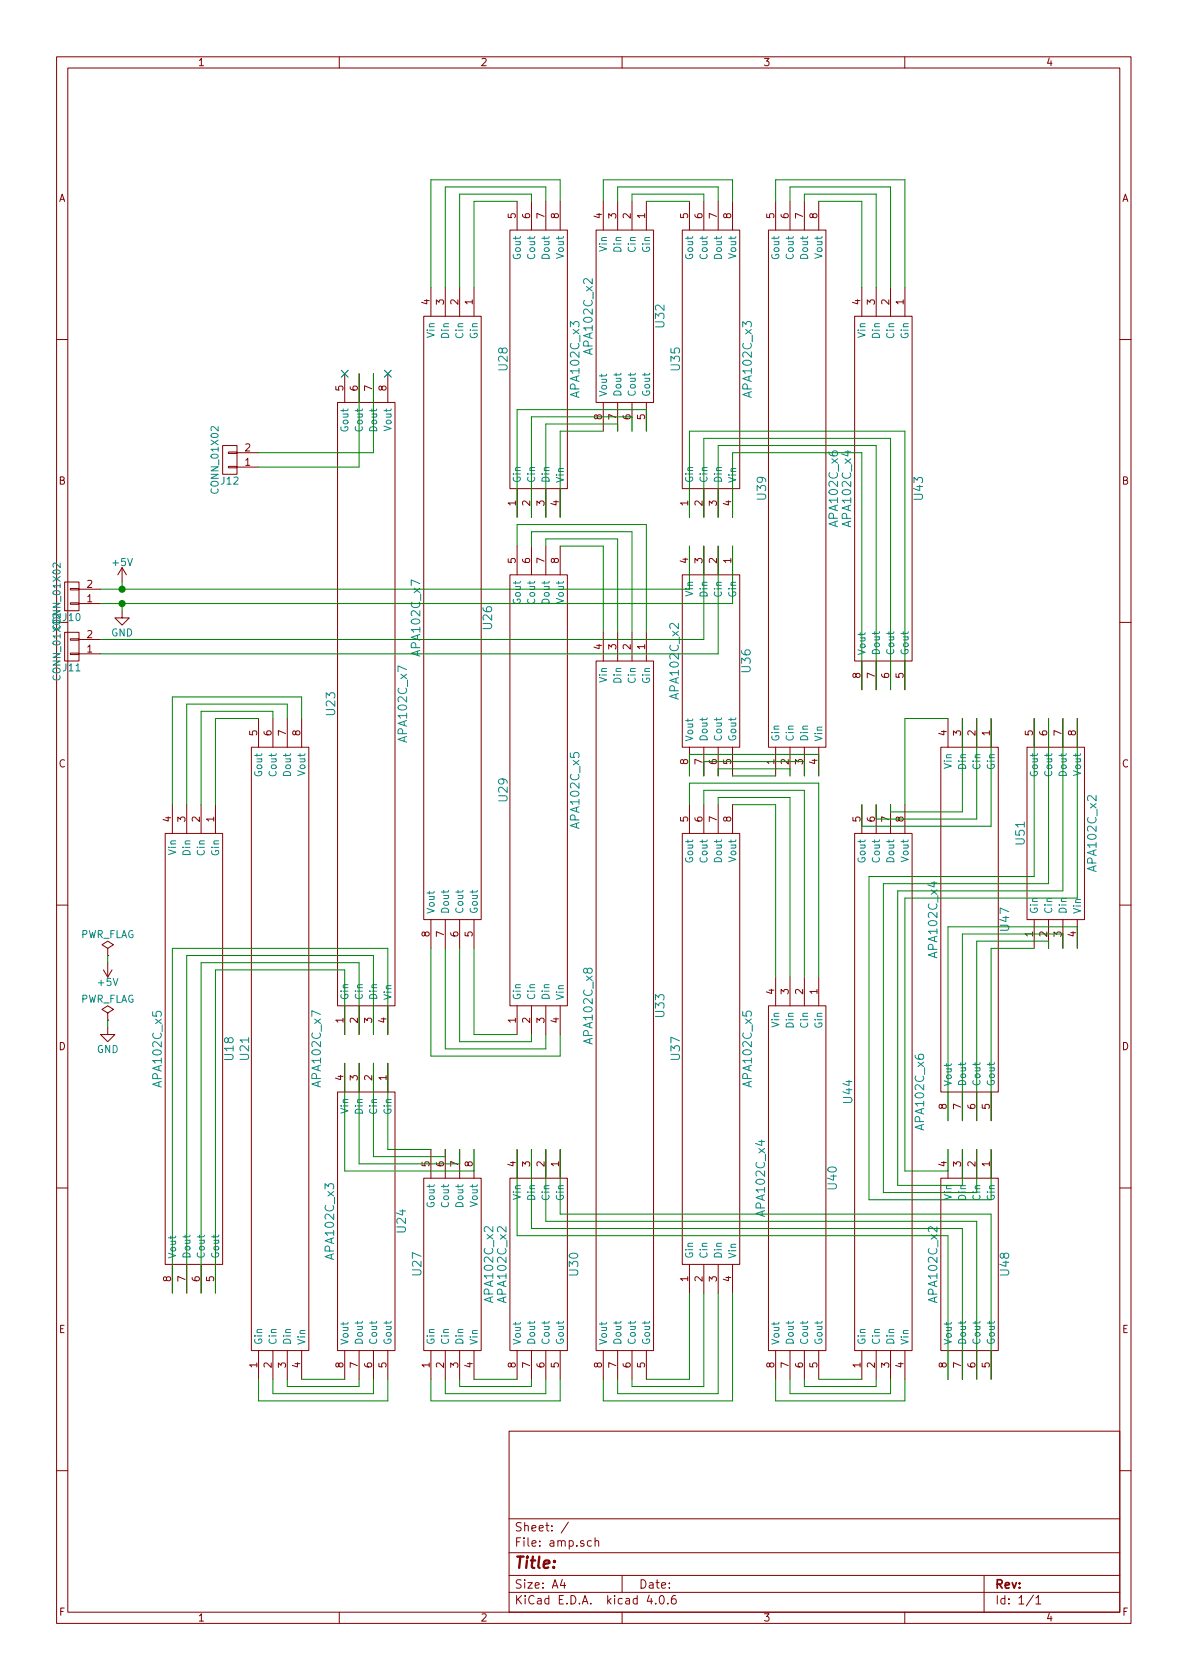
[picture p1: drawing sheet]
EESchema Schematic File Version 2
LIBS:apa102c
LIBS:conn
LIBS:power
LIBS:amp-cache
EELAYER 25 0
EELAYER END
$Descr A4 8268 11693 portrait
encoding utf-8
Sheet 1 1
Title ""
Date ""
Rev ""
Comp ""
Comment1 ""
Comment2 ""
Comment3 ""
Comment4 ""
$EndDescr
$Comp
L APA102C_x5 U18
U 1 1
P 1350 7300
F 0 "U18" H 1350 7550 60  0000 C CNN
F 1 "APA102C_x5" H 1350 7050 60  0000 C CNN
F 2 "apa102c_72m:APA102C_72m_x5" H 1350 7300 60  0001 C CNN
F 3 "" H 1350 7300 60  0001 C CNN
	1    1350 7300
	0    1    1    0   
$EndComp
$Comp
L APA102C_x7 U21
U 1 1
P 1950 7300
F 0 "U21" H 1950 7550 60  0000 C CNN
F 1 "APA102C_x7" H 1950 7050 60  0000 C CNN
F 2 "apa102c_72m:APA102C_72m_x7" H 1950 7300 60  0001 C CNN
F 3 "" H 1950 7300 60  0001 C CNN
	1    1950 7300
	0    -1   -1   0   
$EndComp
$Comp
L APA102C_x7 U23
U 1 1
P 2550 4900
F 0 "U23" H 2550 5150 60  0000 C CNN
F 1 "APA102C_x7" H 2550 4650 60  0000 C CNN
F 2 "apa102c_72m:APA102C_72m_x7" H 2550 4900 60  0001 C CNN
F 3 "" H 2550 4900 60  0001 C CNN
	1    2550 4900
	0    -1   -1   0   
$EndComp
$Comp
L APA102C_x3 U24
U 1 1
P 2550 8500
F 0 "U24" H 2550 8750 60  0000 C CNN
F 1 "APA102C_x3" H 2550 8250 60  0000 C CNN
F 2 "apa102c_72m:APA102C_72m_x3" H 2550 8500 60  0001 C CNN
F 3 "" H 2550 8500 60  0001 C CNN
	1    2550 8500
	0    1    1    0   
$EndComp
$Comp
L APA102C_x7 U26
U 1 1
P 3150 4300
F 0 "U26" H 3150 4550 60  0000 C CNN
F 1 "APA102C_x7" H 3150 4050 60  0000 C CNN
F 2 "apa102c_72m:APA102C_72m_x7" H 3150 4300 60  0001 C CNN
F 3 "" H 3150 4300 60  0001 C CNN
	1    3150 4300
	0    1    1    0   
$EndComp
$Comp
L APA102C_x2 U27
U 1 1
P 3150 8800
F 0 "U27" H 3150 9050 60  0000 C CNN
F 1 "APA102C_x2" H 3150 8550 60  0000 C CNN
F 2 "apa102c_72m:APA102C_72m_x2" H 3150 8800 60  0001 C CNN
F 3 "" H 3150 8800 60  0001 C CNN
	1    3150 8800
	0    -1   -1   0   
$EndComp
$Comp
L APA102C_x3 U28
U 1 1
P 3750 2500
F 0 "U28" H 3750 2750 60  0000 C CNN
F 1 "APA102C_x3" H 3750 2250 60  0000 C CNN
F 2 "apa102c_72m:APA102C_72m_x3" H 3750 2500 60  0001 C CNN
F 3 "" H 3750 2500 60  0001 C CNN
	1    3750 2500
	0    -1   -1   0   
$EndComp
$Comp
L APA102C_x5 U29
U 1 1
P 3750 5500
F 0 "U29" H 3750 5750 60  0000 C CNN
F 1 "APA102C_x5" H 3750 5250 60  0000 C CNN
F 2 "apa102c_72m:APA102C_72m_x5" H 3750 5500 60  0001 C CNN
F 3 "" H 3750 5500 60  0001 C CNN
	1    3750 5500
	0    -1   -1   0   
$EndComp
$Comp
L APA102C_x2 U30
U 1 1
P 3750 8800
F 0 "U30" H 3750 9050 60  0000 C CNN
F 1 "APA102C_x2" H 3750 8550 60  0000 C CNN
F 2 "apa102c_72m:APA102C_72m_x2" H 3750 8800 60  0001 C CNN
F 3 "" H 3750 8800 60  0001 C CNN
	1    3750 8800
	0    1    1    0   
$EndComp
$Comp
L APA102C_x2 U32
U 1 1
P 4350 2200
F 0 "U32" H 4350 2450 60  0000 C CNN
F 1 "APA102C_x2" H 4350 1950 60  0000 C CNN
F 2 "apa102c_72m:APA102C_72m_x2" H 4350 2200 60  0001 C CNN
F 3 "" H 4350 2200 60  0001 C CNN
	1    4350 2200
	0    1    1    0   
$EndComp
$Comp
L APA102C_x8 U33
U 1 1
P 4350 7000
F 0 "U33" H 4350 7250 60  0000 C CNN
F 1 "APA102C_x8" H 4350 6750 60  0000 C CNN
F 2 "apa102c_72m:APA102C_72m_x8" H 4350 7000 60  0001 C CNN
F 3 "" H 4350 7000 60  0001 C CNN
	1    4350 7000
	0    1    1    0   
$EndComp
$Comp
L APA102C_x3 U35
U 1 1
P 4950 2500
F 0 "U35" H 4950 2750 60  0000 C CNN
F 1 "APA102C_x3" H 4950 2250 60  0000 C CNN
F 2 "apa102c_72m:APA102C_72m_x3" H 4950 2500 60  0001 C CNN
F 3 "" H 4950 2500 60  0001 C CNN
	1    4950 2500
	0    -1   -1   0   
$EndComp
$Comp
L APA102C_x2 U36
U 1 1
P 4950 4600
F 0 "U36" H 4950 4850 60  0000 C CNN
F 1 "APA102C_x2" H 4950 4350 60  0000 C CNN
F 2 "apa102c_72m:APA102C_72m_x2" H 4950 4600 60  0001 C CNN
F 3 "" H 4950 4600 60  0001 C CNN
	1    4950 4600
	0    1    1    0   
$EndComp
$Comp
L APA102C_x5 U37
U 1 1
P 4950 7300
F 0 "U37" H 4950 7550 60  0000 C CNN
F 1 "APA102C_x5" H 4950 7050 60  0000 C CNN
F 2 "apa102c_72m:APA102C_72m_x5" H 4950 7300 60  0001 C CNN
F 3 "" H 4950 7300 60  0001 C CNN
	1    4950 7300
	0    -1   -1   0   
$EndComp
$Comp
L APA102C_x6 U39
U 1 1
P 5550 3400
F 0 "U39" H 5550 3650 60  0000 C CNN
F 1 "APA102C_x6" H 5550 3150 60  0000 C CNN
F 2 "apa102c_72m:APA102C_72m_x6" H 5550 3400 60  0001 C CNN
F 3 "" H 5550 3400 60  0001 C CNN
	1    5550 3400
	0    -1   -1   0   
$EndComp
$Comp
L APA102C_x4 U40
U 1 1
P 5550 8200
F 0 "U40" H 5550 8450 60  0000 C CNN
F 1 "APA102C_x4" H 5550 7950 60  0000 C CNN
F 2 "apa102c_72m:APA102C_72m_x4" H 5550 8200 60  0001 C CNN
F 3 "" H 5550 8200 60  0001 C CNN
	1    5550 8200
	0    1    1    0   
$EndComp
$Comp
L APA102C_x4 U43
U 1 1
P 6150 3400
F 0 "U43" H 6150 3650 60  0000 C CNN
F 1 "APA102C_x4" H 6150 3150 60  0000 C CNN
F 2 "apa102c_72m:APA102C_72m_x4" H 6150 3400 60  0001 C CNN
F 3 "" H 6150 3400 60  0001 C CNN
	1    6150 3400
	0    1    1    0   
$EndComp
$Comp
L APA102C_x6 U44
U 1 1
P 6150 7600
F 0 "U44" H 6150 7850 60  0000 C CNN
F 1 "APA102C_x6" H 6150 7350 60  0000 C CNN
F 2 "apa102c_72m:APA102C_72m_x6" H 6150 7600 60  0001 C CNN
F 3 "" H 6150 7600 60  0001 C CNN
	1    6150 7600
	0    -1   -1   0   
$EndComp
$Comp
L APA102C_x4 U47
U 1 1
P 6750 6400
F 0 "U47" H 6750 6650 60  0000 C CNN
F 1 "APA102C_x4" H 6750 6150 60  0000 C CNN
F 2 "apa102c_72m:APA102C_72m_x4" H 6750 6400 60  0001 C CNN
F 3 "" H 6750 6400 60  0001 C CNN
	1    6750 6400
	0    1    1    0   
$EndComp
$Comp
L APA102C_x2 U48
U 1 1
P 6750 8800
F 0 "U48" H 6750 9050 60  0000 C CNN
F 1 "APA102C_x2" H 6750 8550 60  0000 C CNN
F 2 "apa102c_72m:APA102C_72m_x2" H 6750 8800 60  0001 C CNN
F 3 "" H 6750 8800 60  0001 C CNN
	1    6750 8800
	0    1    1    0   
$EndComp
$Comp
L APA102C_x2 U51
U 1 1
P 7350 5800
F 0 "U51" H 7350 6050 60  0000 C CNN
F 1 "APA102C_x2" H 7350 5550 60  0000 C CNN
F 2 "apa102c_72m:APA102C_72m_x2" H 7350 5800 60  0001 C CNN
F 3 "" H 7350 5800 60  0001 C CNN
	1    7350 5800
	0    -1   -1   0   
$EndComp
$Comp
L GND #PWR02
U 1 1
P 750 7150
F 0 "#PWR02" H 750 6900 50  0001 C CNN
F 1 "GND" H 750 7000 50  0000 C CNN
F 2 "" H 750 7150 50  0001 C CNN
F 3 "" H 750 7150 50  0001 C CNN
	1    750  7150
	1    0    0    -1  
$EndComp
$Comp
L PWR_FLAG #FLG03
U 1 1
P 750 6650
F 0 "#FLG03" H 750 6725 50  0001 C CNN
F 1 "PWR_FLAG" H 750 6800 50  0000 C CNN
F 2 "" H 750 6650 50  0001 C CNN
F 3 "" H 750 6650 50  0001 C CNN
	1    750  6650
	1    0    0    -1  
$EndComp
$Comp
L +5V #PWR04
U 1 1
P 750 6700
F 0 "#PWR04" H 750 6550 50  0001 C CNN
F 1 "+5V" H 750 6840 50  0000 C CNN
F 2 "" H 750 6700 50  0001 C CNN
F 3 "" H 750 6700 50  0001 C CNN
	1    750  6700
	-1   0    0    1   
$EndComp
$Comp
L PWR_FLAG #FLG05
U 1 1
P 750 7100
F 0 "#FLG05" H 750 7175 50  0001 C CNN
F 1 "PWR_FLAG" H 750 7250 50  0000 C CNN
F 2 "" H 750 7100 50  0001 C CNN
F 3 "" H 750 7100 50  0001 C CNN
	1    750  7100
	1    0    0    -1  
$EndComp
$Comp
L CONN_01X02 J10
U 1 1
P 500 4150
F 0 "J10" H 500 4300 50  0000 C CNN
F 1 "CONN_01X02" V 600 4150 50  0000 C CNN
F 2 "connector:Power_Connector" H 500 4150 50  0001 C CNN
F 3 "" H 500 4150 50  0001 C CNN
	1    500  4150
	-1   0    0    1   
$EndComp
$Comp
L CONN_01X02 J11
U 1 1
P 500 4500
F 0 "J11" H 500 4650 50  0000 C CNN
F 1 "CONN_01X02" V 600 4500 50  0000 C CNN
F 2 "connector:Sign_Connector" H 500 4500 50  0001 C CNN
F 3 "" H 500 4500 50  0001 C CNN
	1    500  4500
	-1   0    0    1   
$EndComp
$Comp
L +5V #PWR023
U 1 1
P 850 4050
F 0 "#PWR023" H 850 3900 50  0001 C CNN
F 1 "+5V" H 850 4190 50  0000 C CNN
F 2 "" H 850 4050 50  0001 C CNN
F 3 "" H 850 4050 50  0001 C CNN
	1    850  4050
	1    0    0    -1  
$EndComp
$Comp
L GND #PWR024
U 1 1
P 850 4250
F 0 "#PWR024" H 850 4000 50  0001 C CNN
F 1 "GND" H 850 4100 50  0000 C CNN
F 2 "" H 850 4250 50  0001 C CNN
F 3 "" H 850 4250 50  0001 C CNN
	1    850  4250
	1    0    0    -1  
$EndComp
$Comp
L CONN_01X02 J12
U 1 1
P 1600 3200
F 0 "J12" H 1600 3350 50  0000 C CNN
F 1 "CONN_01X02" V 1700 3200 50  0000 C CNN
F 2 "connector:Sign_Connector" H 1600 3200 50  0001 C CNN
F 3 "" H 1600 3200 50  0001 C CNN
	1    1600 3200
	-1   0    0    1   
$EndComp
NoConn ~ 2400 2600
NoConn ~ 2700 2600
Wire Wire Line
	750  6700 750  6650
Wire Wire Line
	750  7100 750  7150
Wire Wire Line
	5100 5400 5400 5400
Wire Wire Line
	5000 5400 5000 5350
Wire Wire Line
	5000 5350 5500 5350
Wire Wire Line
	5500 5350 5500 5400
Wire Wire Line
	4900 5400 4900 5300
Wire Wire Line
	4900 5300 5600 5300
Wire Wire Line
	5600 5300 5600 5400
Wire Wire Line
	4800 5400 4800 5250
Wire Wire Line
	4800 5250 5700 5250
Wire Wire Line
	5700 5250 5700 5400
Wire Wire Line
	5700 1400 6000 1400
Wire Wire Line
	6000 1400 6000 2000
Wire Wire Line
	5600 1400 5600 1350
Wire Wire Line
	5600 1350 6100 1350
Wire Wire Line
	6100 1350 6100 2000
Wire Wire Line
	6200 2000 6200 1300
Wire Wire Line
	6200 1300 5500 1300
Wire Wire Line
	5500 1300 5500 1400
Wire Wire Line
	5400 1400 5400 1250
Wire Wire Line
	5400 1250 6300 1250
Wire Wire Line
	6300 1250 6300 2000
Wire Wire Line
	6000 4800 6000 3150
Wire Wire Line
	6000 3150 5100 3150
Wire Wire Line
	5100 3150 5100 3600
Wire Wire Line
	5000 3600 5000 3100
Wire Wire Line
	5000 3100 6100 3100
Wire Wire Line
	6100 3100 6100 4800
Wire Wire Line
	6200 4800 6200 3050
Wire Wire Line
	6200 3050 4900 3050
Wire Wire Line
	4900 3050 4900 3600
Wire Wire Line
	4800 3600 4800 3000
Wire Wire Line
	4800 3000 6300 3000
Wire Wire Line
	6300 3000 6300 4800
Wire Wire Line
	4800 1400 4500 1400
Wire Wire Line
	4400 1400 4400 1350
Wire Wire Line
	4400 1350 4900 1350
Wire Wire Line
	4900 1350 4900 1400
Wire Wire Line
	4300 1400 4300 1300
Wire Wire Line
	4300 1300 5000 1300
Wire Wire Line
	5000 1300 5000 1400
Wire Wire Line
	5100 1400 5100 1250
Wire Wire Line
	5100 1250 4200 1250
Wire Wire Line
	4200 1250 4200 1400
Wire Wire Line
	4200 3000 3900 3000
Wire Wire Line
	3900 3000 3900 3600
Wire Wire Line
	3800 3600 3800 2950
Wire Wire Line
	3800 2950 4300 2950
Wire Wire Line
	4300 2950 4300 3000
Wire Wire Line
	4400 3000 4400 2900
Wire Wire Line
	4400 2900 3700 2900
Wire Wire Line
	3700 2900 3700 3600
Wire Wire Line
	3600 3600 3600 2850
Wire Wire Line
	3600 2850 4500 2850
Wire Wire Line
	4500 2850 4500 3000
Wire Wire Line
	3600 1400 3300 1400
Wire Wire Line
	3300 1400 3300 2000
Wire Wire Line
	3200 2000 3200 1350
Wire Wire Line
	3200 1350 3700 1350
Wire Wire Line
	3700 1350 3700 1400
Wire Wire Line
	3800 1400 3800 1300
Wire Wire Line
	3800 1300 3100 1300
Wire Wire Line
	3100 1300 3100 2000
Wire Wire Line
	3000 2000 3000 1250
Wire Wire Line
	3000 1250 3900 1250
Wire Wire Line
	3900 1250 3900 1400
Wire Wire Line
	3300 6600 3300 7200
Wire Wire Line
	3300 7200 3600 7200
Wire Wire Line
	3200 6600 3200 7250
Wire Wire Line
	3200 7250 3700 7250
Wire Wire Line
	3700 7250 3700 7200
Wire Wire Line
	3100 6600 3100 7300
Wire Wire Line
	3100 7300 3800 7300
Wire Wire Line
	3800 7300 3800 7200
Wire Wire Line
	3000 6600 3000 7350
Wire Wire Line
	3000 7350 3900 7350
Wire Wire Line
	3900 7350 3900 7200
Wire Wire Line
	3900 3800 4200 3800
Wire Wire Line
	4200 3800 4200 4400
Wire Wire Line
	3800 3800 3800 3750
Wire Wire Line
	3800 3750 4300 3750
Wire Wire Line
	4300 3750 4300 4400
Wire Wire Line
	4400 4400 4400 3700
Wire Wire Line
	4400 3700 3700 3700
Wire Wire Line
	3700 3700 3700 3800
Wire Wire Line
	3600 3800 3600 3650
Wire Wire Line
	3600 3650 4500 3650
Wire Wire Line
	4500 3650 4500 4400
Wire Wire Line
	4500 9600 4800 9600
Wire Wire Line
	4800 9600 4800 9000
Wire Wire Line
	4900 9000 4900 9650
Wire Wire Line
	4900 9650 4400 9650
Wire Wire Line
	4400 9650 4400 9600
Wire Wire Line
	4300 9600 4300 9700
Wire Wire Line
	4300 9700 5000 9700
Wire Wire Line
	5000 9700 5000 9000
Wire Wire Line
	5100 9000 5100 9750
Wire Wire Line
	5100 9750 4200 9750
Wire Wire Line
	4200 9750 4200 9600
Wire Wire Line
	5100 5600 5400 5600
Wire Wire Line
	5400 5600 5400 6800
Wire Wire Line
	5000 5600 5000 5550
Wire Wire Line
	5000 5550 5500 5550
Wire Wire Line
	5500 5550 5500 6800
Wire Wire Line
	4900 5600 4900 5500
Wire Wire Line
	4900 5500 5600 5500
Wire Wire Line
	5600 5500 5600 6800
Wire Wire Line
	4800 5600 4800 5450
Wire Wire Line
	4800 5450 5700 5450
Wire Wire Line
	5700 5450 5700 6800
Wire Wire Line
	5700 9600 6000 9600
Wire Wire Line
	6100 9600 6100 9650
Wire Wire Line
	6100 9650 5600 9650
Wire Wire Line
	5600 9650 5600 9600
Wire Wire Line
	5500 9600 5500 9700
Wire Wire Line
	5500 9700 6200 9700
Wire Wire Line
	6200 9700 6200 9600
Wire Wire Line
	6300 9600 6300 9750
Wire Wire Line
	6300 9750 5400 9750
Wire Wire Line
	5400 9750 5400 9600
Wire Wire Line
	6600 9600 6600 8600
Wire Wire Line
	6600 8600 3600 8600
Wire Wire Line
	3600 8600 3600 8000
Wire Wire Line
	6700 9600 6700 8550
Wire Wire Line
	6700 8550 3700 8550
Wire Wire Line
	3700 8550 3700 8000
Wire Wire Line
	3800 8000 3800 8500
Wire Wire Line
	3800 8500 6800 8500
Wire Wire Line
	6800 8500 6800 9600
Wire Wire Line
	6900 9600 6900 8450
Wire Wire Line
	6900 8450 3900 8450
Wire Wire Line
	3900 8450 3900 8000
Wire Wire Line
	3600 9600 3300 9600
Wire Wire Line
	3200 9600 3200 9650
Wire Wire Line
	3200 9650 3700 9650
Wire Wire Line
	3700 9650 3700 9600
Wire Wire Line
	3800 9600 3800 9700
Wire Wire Line
	3800 9700 3100 9700
Wire Wire Line
	3100 9700 3100 9600
Wire Wire Line
	3000 9600 3000 9750
Wire Wire Line
	3000 9750 3900 9750
Wire Wire Line
	3900 9750 3900 9600
Wire Wire Line
	3000 8000 2700 8000
Wire Wire Line
	2700 8000 2700 7400
Wire Wire Line
	3100 8000 3100 8050
Wire Wire Line
	3100 8050 2600 8050
Wire Wire Line
	2600 8050 2600 7400
Wire Wire Line
	2500 7400 2500 8100
Wire Wire Line
	2500 8100 3200 8100
Wire Wire Line
	3200 8100 3200 8000
Wire Wire Line
	3300 8000 3300 8150
Wire Wire Line
	3300 8150 2400 8150
Wire Wire Line
	2400 8150 2400 7400
Wire Wire Line
	2400 9600 2100 9600
Wire Wire Line
	2000 9600 2000 9650
Wire Wire Line
	2000 9650 2500 9650
Wire Wire Line
	2500 9650 2500 9600
Wire Wire Line
	2600 9600 2600 9700
Wire Wire Line
	2600 9700 1900 9700
Wire Wire Line
	1900 9700 1900 9600
Wire Wire Line
	1800 9600 1800 9750
Wire Wire Line
	1800 9750 2700 9750
Wire Wire Line
	2700 9750 2700 9600
Wire Wire Line
	1800 5000 1500 5000
Wire Wire Line
	1500 5000 1500 5600
Wire Wire Line
	1400 5600 1400 4950
Wire Wire Line
	1400 4950 1900 4950
Wire Wire Line
	1900 4950 1900 5000
Wire Wire Line
	2000 5000 2000 4900
Wire Wire Line
	2000 4900 1300 4900
Wire Wire Line
	1300 4900 1300 5600
Wire Wire Line
	1200 5600 1200 4850
Wire Wire Line
	1200 4850 2100 4850
Wire Wire Line
	2100 4850 2100 5000
Wire Wire Line
	1500 9000 1500 6750
Wire Wire Line
	1500 6750 2400 6750
Wire Wire Line
	2400 6750 2400 7200
Wire Wire Line
	1400 9000 1400 6700
Wire Wire Line
	1400 6700 2500 6700
Wire Wire Line
	2500 6700 2500 7200
Wire Wire Line
	1300 9000 1300 6650
Wire Wire Line
	1300 6650 2600 6650
Wire Wire Line
	2600 6650 2600 7200
Wire Wire Line
	2700 7200 2700 6600
Wire Wire Line
	2700 6600 1200 6600
Wire Wire Line
	1200 6600 1200 9000
Wire Wire Line
	700  4100 4800 4100
Wire Wire Line
	700  4200 5100 4200
Wire Wire Line
	850  4050 850  4100
Connection ~ 850  4100
Wire Wire Line
	850  4250 850  4200
Connection ~ 850  4200
Wire Wire Line
	700  4450 4900 4450
Wire Wire Line
	700  4550 5000 4550
Wire Wire Line
	4800 4100 4800 3800
Wire Wire Line
	5100 4200 5100 3800
Wire Wire Line
	4900 4450 4900 3800
Wire Wire Line
	5000 4550 5000 3800
Wire Wire Line
	1800 3150 2600 3150
Wire Wire Line
	2600 3150 2600 2600
Wire Wire Line
	2500 2600 2500 3250
Wire Wire Line
	2500 3250 1800 3250
Wire Wire Line
	6300 5600 6300 5000
Wire Wire Line
	6300 5000 6600 5000
Wire Wire Line
	6900 7800 6900 6600
Wire Wire Line
	6900 6600 7200 6600
Wire Wire Line
	7300 6600 7300 6550
Wire Wire Line
	7300 6550 6800 6550
Wire Wire Line
	6800 6550 6800 7800
Wire Wire Line
	6700 7800 6700 6500
Wire Wire Line
	6700 6500 7400 6500
Wire Wire Line
	7400 6500 7400 6600
Wire Wire Line
	7500 6600 7500 6450
Wire Wire Line
	7500 6450 6600 6450
Wire Wire Line
	6600 6450 6600 7800
Wire Wire Line
	6200 5600 6200 5650
Wire Wire Line
	6200 5650 6700 5650
Wire Wire Line
	6700 5650 6700 5000
Wire Wire Line
	6100 5600 6100 5700
Wire Wire Line
	6100 5700 6800 5700
Wire Wire Line
	6800 5700 6800 5000
Wire Wire Line
	6900 5000 6900 5750
Wire Wire Line
	6900 5750 6000 5750
Wire Wire Line
	6000 5750 6000 5600
Wire Wire Line
	7200 5000 7200 6100
Wire Wire Line
	7200 6100 6050 6100
Wire Wire Line
	6050 6100 6050 8350
Wire Wire Line
	6050 8350 6900 8350
Wire Wire Line
	6900 8350 6900 8000
Wire Wire Line
	7300 5000 7300 6150
Wire Wire Line
	7300 6150 6150 6150
Wire Wire Line
	6150 6150 6150 8300
Wire Wire Line
	6150 8300 6800 8300
Wire Wire Line
	6800 8300 6800 8000
Wire Wire Line
	7400 5000 7400 6200
Wire Wire Line
	7400 6200 6250 6200
Wire Wire Line
	6250 6200 6250 8250
Wire Wire Line
	6250 8250 6700 8250
Wire Wire Line
	6700 8250 6700 8000
Wire Wire Line
	7500 5000 7500 6250
Wire Wire Line
	7500 6250 6300 6250
Wire Wire Line
	6300 6250 6300 8150
Wire Wire Line
	6300 8150 6600 8150
Wire Wire Line
	6600 8150 6600 8000
$EndSCHEMATC
